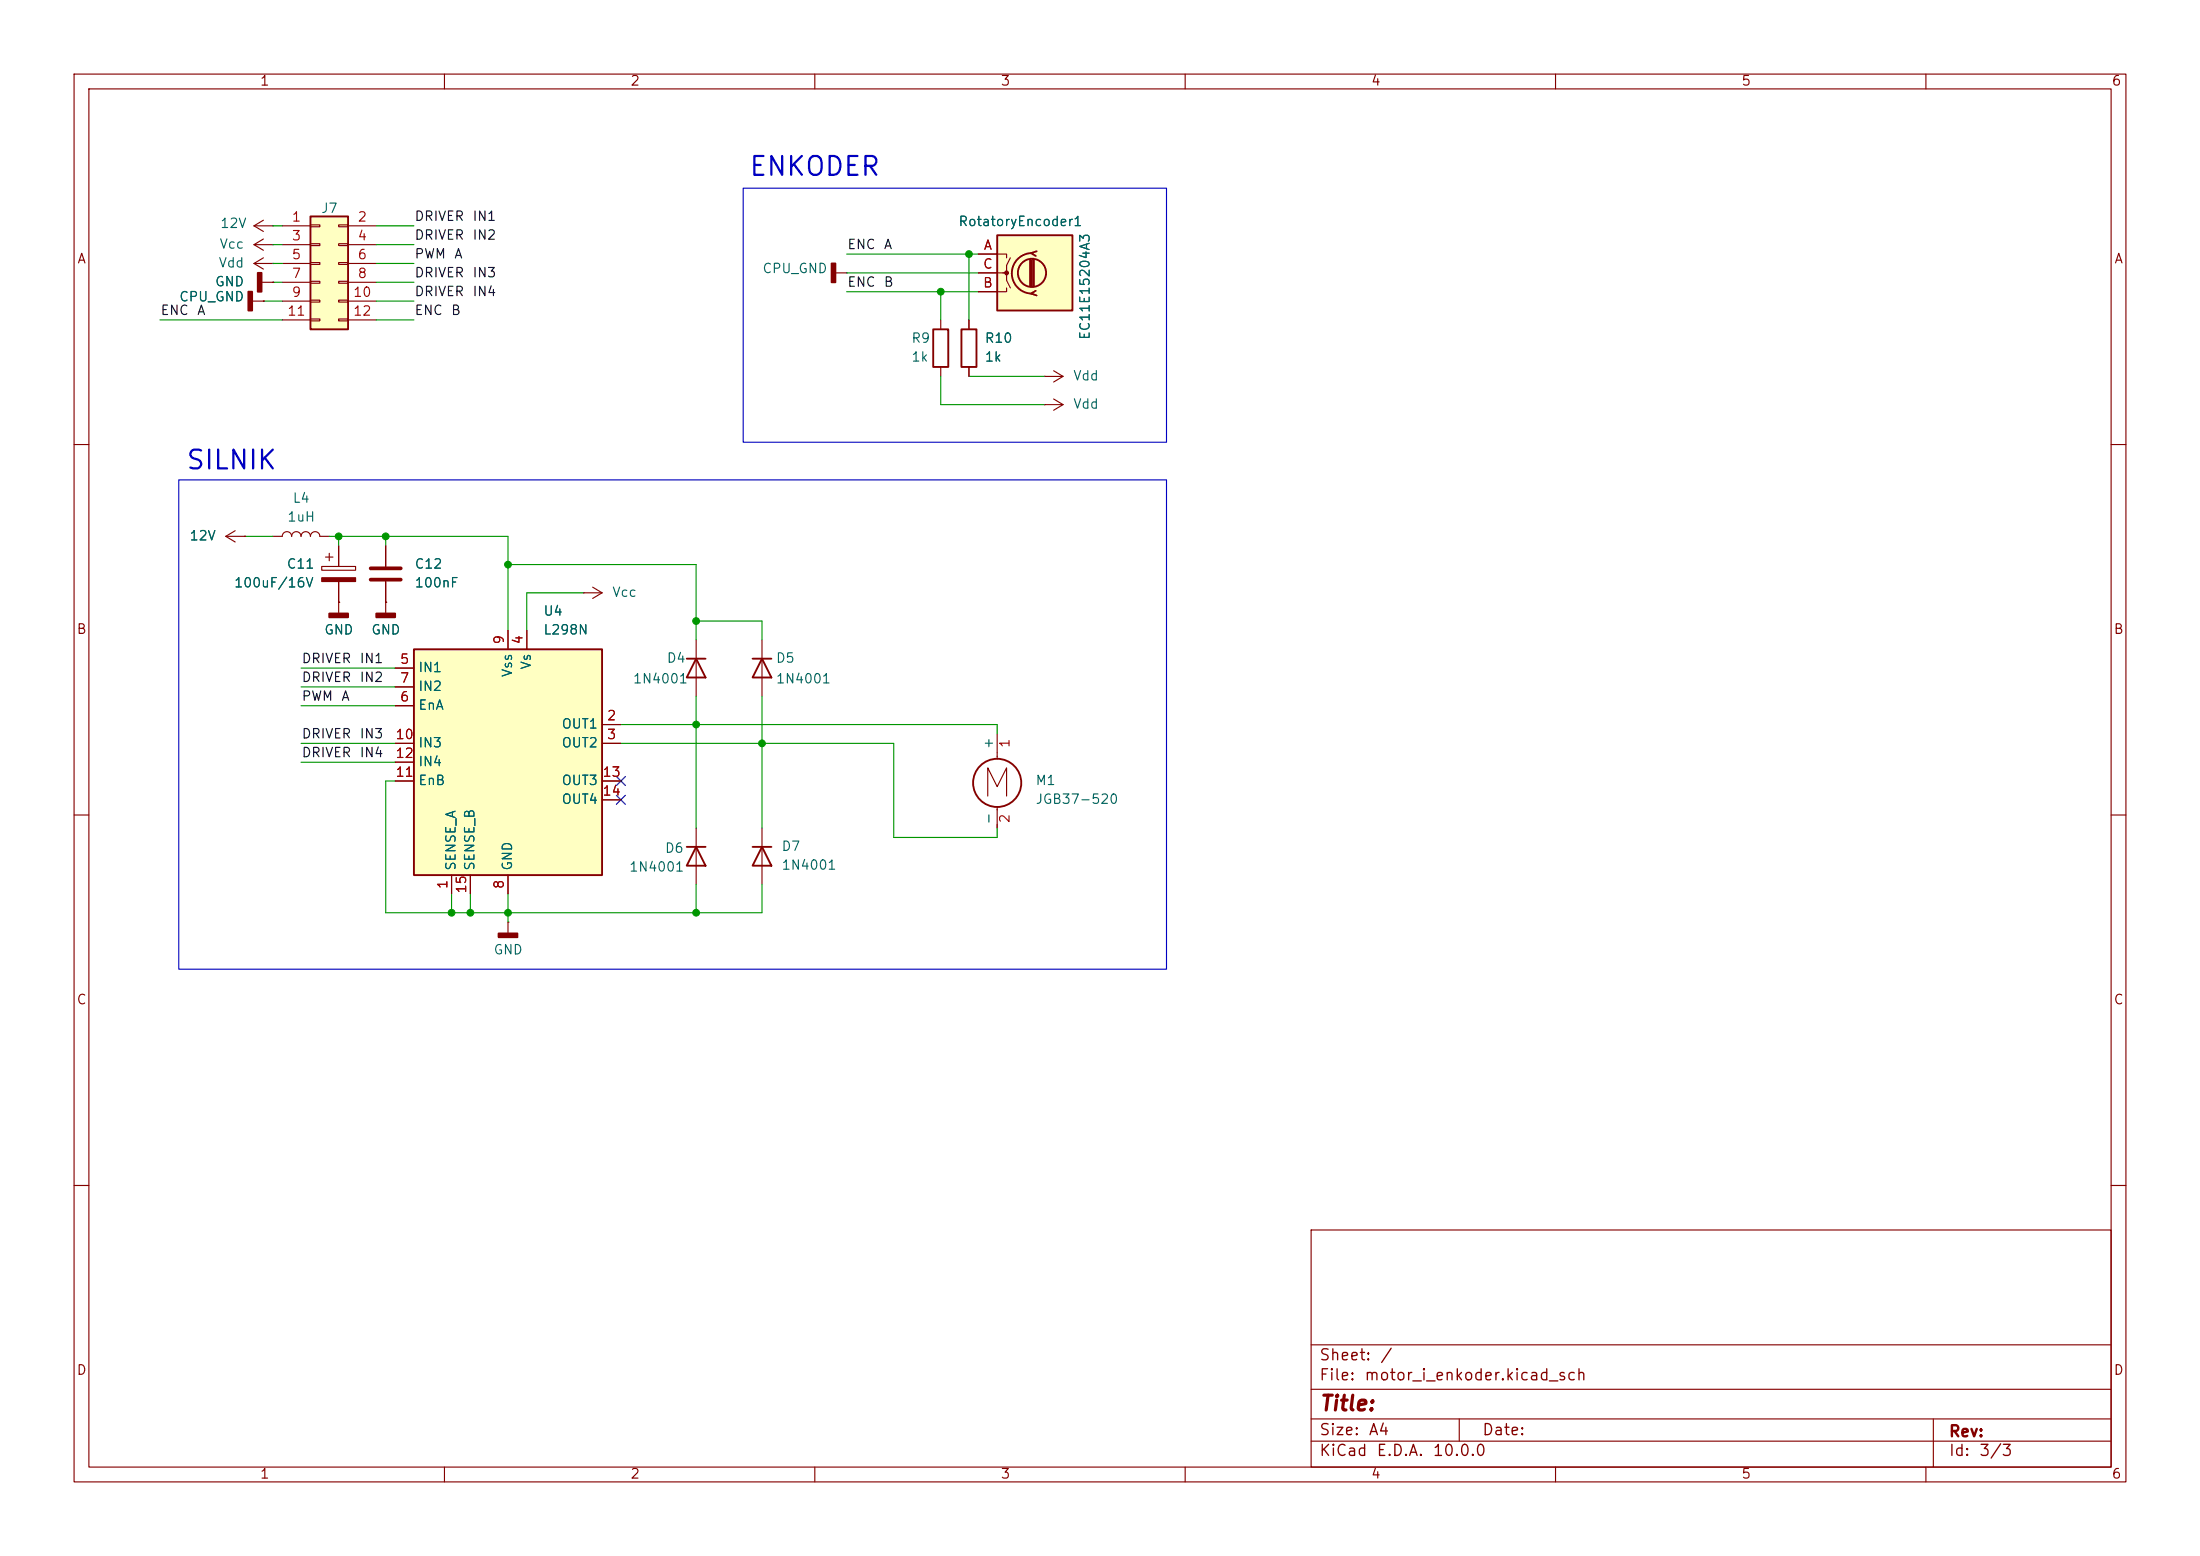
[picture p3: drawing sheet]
<svg xmlns="http://www.w3.org/2000/svg" width="297mm" height="210mm" viewBox="0 0 297 210" stroke-linecap="round" stroke-linejoin="round" font-family="sans-serif">
<g fill="none" stroke="#840000" stroke-width=".15">
<path d="M10 10h277v190h-277zM12 12h273v186h-273zM60 10v2M110 10v2M160 10v2M210 10v2M260 10v2M112.8 36.8h1.5M114.3 36.8h.1M10 60h2M30.5 72.4l1.2 .8M30.5 72.4h2.5"/>
<path d="M31.7 71.6l-1.2 .8M33 72.4h.1M36.8 72.4h1.3a.64 .64 0 0 1 .6-.6 .64 .64 0 0 1 .7 .6 .64 .64 0 0 1 .6-.6 .64 .64 0 0 1 .6 .6 .64 .64 0 0 1 .7-.6 .64 .64 0 0 1 .6 .6 .64 .64 0 0 1 .6-.6 .64 .64 0 0 1 .7 .6h1.2M43.4 76.5h4.6v.5h-4.6zM43.9 75.2h1.1M44.4 74.7v1M45.7 73.7v2.8M45.7 78.5v2.8M52.1 73.7v2.8M52.1 78.5v2.8M285 60h2M10 110h2"/>
<path d="M285 110h2M10 160h2M177 166h108v32h-108zM285 160h2M60 198v2M110 198v2M160 198v2M177 194.5h108M177 191.5h108M177 187.5h108M177 181.5h108M197 191.5v3"/>
<path d="M210 198v2M260 198v2M261 191.5v6.5"/>
</g>
<path d="M112.3 35.6h.5v2.5h-.5z" fill="#840000" stroke="#840000" stroke-width=".25"/>
<path d="M43.4 78h4.6v.5h-4.6z" fill="#840000" stroke="#840000" stroke-width=".15"/>
<path d="M50 76.7h4.1M50 78.2h4.1" fill="none" stroke="#840000" stroke-width=".51"/>
<path d="M41.9 29.2h5.1v15.3h-5.1z" fill="#ffffc2"/>
<path d="M41.9 29.2h5.1v15.3h-5.1z" fill="none" stroke="#840000" stroke-width=".25"/>
<g fill="none" stroke="#840000" stroke-width=".15">
<path d="M38.1 30.5h3.8M38.1 33h3.8M38.1 35.6h3.8M38.1 38.1h3.8M41.9 30.4h1.3v.2h-1.3zM41.9 32.9h1.3v.2h-1.3zM41.9 35.4h1.3v.3h-1.3zM41.9 38h1.3v.2h-1.3zM45.7 30.4h1.3v.2h-1.3zM45.7 32.9h1.3v.2h-1.3zM45.7 35.4h1.3v.3h-1.3zM45.7 38h1.3v.2h-1.3z"/>
<path d="M47 30.5h3.8M47 33h3.8M47 35.6h3.8M47 38.1h3.8M38.1 40.6h3.8M38.1 43.2h3.8M41.9 40.5h1.3v.3h-1.3zM41.9 43.1h1.3v.2h-1.3zM45.7 40.5h1.3v.3h-1.3zM45.7 43.1h1.3v.2h-1.3zM47 40.6h3.8M47 43.2h3.8"/>
<path d="M45.7 81.3h.1M45.7 81.3v1.5M52.1 81.3h.1M52.1 81.3v1.5M68.6 124.5h.1M68.6 124.5v1.5"/>
</g>
<g fill="#840000" stroke="#840000" stroke-width=".25">
<path d="M67.3 126h2.5v.5h-2.5z"/>
<path d="M44.4 82.8h2.6v.5h-2.6z"/>
<path d="M50.8 82.8h2.5v.5h-2.5z"/>
</g>
<path d="M55.9 87.6h25.4v30.5h-25.4z" fill="#ffffc2"/>
<g fill="none" stroke="#840000" stroke-width=".25">
<path d="M126 44.5h2v5h-2zM129.8 44.5h2v5h-2zM55.9 87.6h25.4v30.5h-25.4z"/>
<circle cx="134.6" cy="105.7" r="3.3"/>
</g>
<g fill="none" stroke="#840000" stroke-width=".15">
<path d="M34.3 35.6l1.3 .7M34.3 35.6h2.5M35.6 34.8l-1.3 .8M36.8 35.6h.1M127 43.2v1.3M127 49.5v1.3M130.8 43.2v1.3M130.8 49.5v1.3M141 54.6h.1M141 54.6h2.5M142.2 53.8l1.3 .8M143.5 54.6l-1.3 .8"/>
<path d="M53.3 90.2h2.6M53.3 95.3h2.6M53.3 92.7h2.6M68.6 85.1v2.5M71.1 85.1v2.5M81.3 97.8h2.5M134.6 99.1v3.3M53.3 100.3h2.6M53.3 105.4h2.6M53.3 102.9h2.6M61 118.1v2.6M63.5 118.1v2.6"/>
<path d="M68.6 118.1v2.6M81.3 100.3h2.5M81.3 105.4h2.5M81.3 108h2.5M133.3 107.4v-3.8l1.3 2.6 1.3-2.6v3.8M134.6 108.9v2.9"/>
</g>
<path d="M134.6 31.8h10.2v10.1h-10.2z" fill="#ffffc2"/>
<g fill="none" stroke="#840000" stroke-width=".25">
<path d="M134.6 31.8h10.2v10.1h-10.2zM139.1 35.1v3.5M139.3 34.2a2.73 2.73 0 0 0-2.7 2.7 2.73 2.73 0 0 0 2.7 2.7M139.3 35.1v3.5M139.6 35.1v3.5M139.8 39.2l-.6 .4 .8 .3M140 33.9l-.8 .3 .6 .3M92.7 88.9h2.5M94 88.9l1.2 2.5h-2.5zM101.6 88.9h2.5M102.9 88.9l1.2 2.5h-2.5zM92.7 114.3h2.5"/>
<path d="M94 114.3l1.2 2.5h-2.5zM101.6 114.3h2.5M102.9 114.3l1.2 2.5h-2.5z"/>
<circle cx="139.3" cy="36.8" r="1.9"/>
</g>
<g fill="none" stroke="#840000" stroke-width=".15">
<path d="M34.3 30.5l1.3 .7M34.3 30.5h2.5M34.3 33l1.3 .8M34.3 33h2.5M35.3 38.1h1.5M35.6 29.7l-1.3 .8M35.6 32.3l-1.3 .7M36.8 38.1h.1M36.8 30.5h.1M36.8 33h.1M132.1 34.3h3.8v.5M132.1 36.8h3.8v1l.5 1.1"/>
<path d="M135.9 38.9v.5h-3.8M136.4 34.8l-.5 1v1h-.5M34 40.6h1.6M35.6 40.6h.1M130.8 43.2v1.3M130.8 49.5v1.3M141 50.8h.1M141 50.8h2.5M142.2 50l1.3 .8M143.5 50.8l-1.3 .8M33 72.4h.1M45.7 73.7v2.8"/>
<path d="M45.7 78.5v2.8M52.1 73.7v2.8M52.1 78.5v2.8M80 79.2l1.3 .8M45.7 81.3h.1M52.1 81.3h.1M53.3 90.2h2.6M53.3 95.3h2.6M53.3 92.7h2.6M68.6 85.1v2.5M71.1 85.1v2.5M78.7 80h.1"/>
<path d="M78.7 80h2.6M81.3 80l-1.3 .8M81.3 97.8h2.5M94 86.4v7.6M102.9 86.4v7.6M53.3 100.3h2.6M53.3 105.4h2.6M53.3 102.9h2.6M61 118.1v2.6M63.5 118.1v2.6M68.6 118.1v2.6M81.3 100.3h2.5"/>
<path d="M81.3 105.4h2.5M81.3 108h2.5M94 111.8v7.6M102.9 111.8v7.6"/>
</g>
<circle cx="135.9" cy="36.8" r=".25" fill="#840000" stroke="#840000" stroke-width=".15"/>
<g fill="#840000" stroke="#840000" stroke-width=".25">
<path d="M34.8 36.8h.5v2.6h-.5z"/>
<path d="M33.5 39.4h.5v2.5h-.5z"/>
</g>
<g fill="none" stroke="#009600" stroke-width=".15">
<path d="M36.8 38.1h1.3M36.8 33h1.3M36.8 35.6h1.3M36.8 30.5h1.3M50.8 38.1h5.1M50.8 33h5.1M50.8 35.6h5.1M50.8 30.5h5.1M114.3 39.4h17.8M114.3 34.3h17.8M114.3 36.8h17.8M127 39.4v3.8"/>
<path d="M130.8 34.3v8.9M21.6 43.2h16.5M35.6 40.6h2.5M50.8 40.6h5.1M50.8 43.2h5.1M127 50.8v3.8h14M130.8 50.8h10.2M33 72.4h3.8M44.4 72.4h24.2v12.7M45.7 72.4v1.3M52.1 72.4v1.3M68.6 76.2h25.4v10.2"/>
<path d="M40.6 95.3h12.7M40.6 92.7h12.7M40.6 90.2h12.7M78.7 80h-7.6v5.1M83.8 97.8h50.8v1.3M94 94v17.8M94 83.8h8.9v2.6M102.9 94v17.8M40.6 100.3h12.7M40.6 102.9h12.7M53.3 105.4h-1.2v17.8h50.8v-3.8M83.8 100.3h36.8v12.7h14v-1.2"/>
<path d="M94 119.4v3.8M61 120.7v2.5M63.5 120.7v2.5M68.6 120.7v3.8"/>
</g>
<path d="M83.2 107.3l1.2 1.3M83.2 104.8l1.2 1.2M84.4 107.3l-1.2 1.3M84.4 104.8l-1.2 1.2" fill="none" stroke="#000084" stroke-width=".15"/>
<path d="M100.3 25.4h57.2v34.3h-57.2zM24.1 64.8h133.4v66h-133.4z" fill="none" stroke="#0000c2" stroke-width=".15"/>
<g fill="#009600" stroke="#009600" stroke-width=".14">
<circle cx="45.7" cy="72.4" r=".46"/>
<circle cx="52.1" cy="72.4" r=".46"/>
<circle cx="61" cy="123.2" r=".46"/>
<circle cx="68.6" cy="76.2" r=".46"/>
<circle cx="130.8" cy="34.3" r=".46"/>
<circle cx="127" cy="39.4" r=".46"/>
<circle cx="68.6" cy="123.2" r=".46"/>
<circle cx="63.5" cy="123.2" r=".46"/>
<circle cx="94" cy="83.8" r=".46"/>
<circle cx="94" cy="123.2" r=".46"/>
<circle cx="94" cy="97.8" r=".46"/>
<circle cx="102.9" cy="100.3" r=".46"/>
</g>
<g font-size="2.5" fill="#0000c2">
<text x="101" y="24.4">ENKODER</text>
<text x="25" y="64">SILNIK</text>
</g>
<text font-size="2" fill="#840000" x="178" y="190.9">Title:</text>
<g font-size="1.5" fill="#840000">
<text x="178" y="184">Sheet:</text>
<text x="186.2" y="184">/</text>
<text x="178" y="186.7">File:</text>
<text x="184.1" y="186.7">motor_i_enkoder.kicad_sch</text>
<text x="178" y="196.9">KiCad</text>
<text x="178" y="194.1">Size:</text>
<text x="184.7" y="194.1">A4</text>
<text x="185.7" y="196.9">E.D.A.</text>
<text x="193.3" y="196.9">10.0.0</text>
<text x="200" y="194.1">Date:</text>
<text x="263" y="194.3">Rev:</text>
<text x="263" y="196.9">Id:</text>
<text x="267.1" y="196.9">3/3</text>
</g>
<g font-size="1.3" fill="#840000">
<text x="35" y="11.9">1</text>
<text x="85" y="11.9">2</text>
<text x="135" y="11.9">3</text>
<text x="185" y="11.9">4</text>
<text x="235" y="11.9">5</text>
<text x="285" y="11.9">6</text>
<text x="10.3" y="35.9">A</text>
<text x="285.3" y="35.9">A</text>
<text x="10.3" y="85.9">B</text>
<text x="285.3" y="85.9">B</text>
<text x="10.3" y="135.9">C</text>
<text x="285.3" y="135.9">C</text>
<text x="10.3" y="185.9">D</text>
<text x="285.3" y="185.9">D</text>
<text x="35" y="199.9">1</text>
<text x="85" y="199.9">2</text>
<text x="135" y="199.9">3</text>
<text x="185" y="199.9">4</text>
<text x="235" y="199.9">5</text>
<text x="285" y="199.9">6</text>
</g>
<g font-size="1.3" fill="#006464">
<text x="43.3" y="29.1">J7</text>
<text x="29.5" y="33.9">Vcc</text>
<text x="29.6" y="31.1">12V</text>
<text x="129.3" y="30.8">RotatoryEncoder1</text>
<text x="24.1" y="41">CPU_GND</text>
<text x="28.9" y="39">GND</text>
<text x="29.4" y="36.4">Vdd</text>
<text x="102.8" y="37.2">CPU_GND</text>
<text x="122.9" y="46.6">R9</text>
<text x="132.9" y="46.6">R10</text>
<text x="147.4" y="46" transform="rotate(-90 147.4 46)">EC11E15204A3</text>
<text x="122.9" y="49.1">1k</text>
<text x="132.9" y="49.1">1k</text>
<text x="144.8" y="51.7">Vdd</text>
<text x="144.8" y="55.5">Vdd</text>
<text x="38.7" y="70.7">1uH</text>
<text x="39.4" y="68.2">L4</text>
<text x="25.5" y="73.3">12V</text>
<text x="38.6" y="77.1">C11</text>
<text x="55.9" y="77.1">C12</text>
<text x="31.5" y="79.6">100uF/16V</text>
<text x="55.9" y="79.6">100nF</text>
<text x="73.3" y="83.4">U4</text>
<text x="82.6" y="80.9">Vcc</text>
<text x="43.7" y="86">GND</text>
<text x="50" y="86">GND</text>
<text x="73.3" y="86">L298N</text>
<text x="89.9" y="89.8">D4</text>
<text x="104.7" y="89.8">D5</text>
<text x="56.4" y="91">IN1</text>
<text x="56.4" y="93.6">IN2</text>
<text x="69.4" y="91.5" transform="rotate(-90 69.4 91.5)">Vss</text>
<text x="72" y="90.5" transform="rotate(-90 72 90.5)">Vs</text>
<text x="85.4" y="92.6">1N4001</text>
<text x="104.7" y="92.6">1N4001</text>
<text x="56.4" y="96.1">EnA</text>
<text x="56.4" y="101.2">IN3</text>
<text x="75.7" y="98.7">OUT1</text>
<text x="75.7" y="101.2">OUT2</text>
<text x="134.4" y="101.2" transform="rotate(-90 134.4 101.2)">+</text>
<text x="56.4" y="106.3">EnB</text>
<text x="56.4" y="103.7">IN4</text>
<text x="75.7" y="106.3">OUT3</text>
<text x="139.7" y="106.3">M1</text>
<text x="75.7" y="108.8">OUT4</text>
<text x="134.4" y="111.4" transform="rotate(-90 134.4 111.4)">-</text>
<text x="139.7" y="108.8">JGB37-520</text>
<text x="61.8" y="117.6" transform="rotate(-90 61.8 117.6)">SENSE_A</text>
<text x="64.4" y="117.6" transform="rotate(-90 64.4 117.6)">SENSE_B</text>
<text x="69.4" y="117.6" transform="rotate(-90 69.4 117.6)">GND</text>
<text x="84.8" y="118">1N4001</text>
<text x="89.7" y="115.4">D6</text>
<text x="105.4" y="115.2">D7</text>
<text x="105.4" y="117.7">1N4001</text>
<text x="66.5" y="129.1">GND</text>
</g>
<g font-size="1.3" fill="#a90000">
<text x="39.3" y="30.2">1</text>
<text x="39.3" y="32.8">3</text>
<text x="39.3" y="35.3">5</text>
<text x="48.2" y="30.2">2</text>
<text x="48.2" y="32.8">4</text>
<text x="48.2" y="35.3">6</text>
<text x="132.7" y="34">A</text>
<text x="39.3" y="37.8">7</text>
<text x="39.3" y="40.4">9</text>
<text x="47.6" y="40.4">10</text>
<text x="48.2" y="37.8">8</text>
<text x="132.6" y="39.1">B</text>
<text x="132.6" y="36.6">C</text>
<text x="38.7" y="42.9">11</text>
<text x="47.6" y="42.9">12</text>
<text x="53.9" y="89.9">5</text>
<text x="68.3" y="87.1" transform="rotate(-90 68.3 87.1)">9</text>
<text x="70.9" y="87.1" transform="rotate(-90 70.9 87.1)">4</text>
<text x="53.9" y="95">6</text>
<text x="53.9" y="92.5">7</text>
<text x="53.3" y="100.1">10</text>
<text x="81.8" y="97.5">2</text>
<text x="81.8" y="100.1">3</text>
<text x="136.6" y="101" transform="rotate(-90 136.6 101)">1</text>
<text x="53.3" y="105.2">11</text>
<text x="53.3" y="102.6">12</text>
<text x="81.2" y="105.2">13</text>
<text x="81.2" y="107.7">14</text>
<text x="136.6" y="111.2" transform="rotate(-90 136.6 111.2)">2</text>
<text x="60.7" y="120.1" transform="rotate(-90 60.7 120.1)">1</text>
<text x="63.2" y="120.7" transform="rotate(-90 63.2 120.7)">15</text>
<text x="68.3" y="120.1" transform="rotate(-90 68.3 120.1)">8</text>
</g>
<g font-size="1.3" fill="#0f0f0f">
<text x="55.9" y="30.1">DRIVER</text>
<text x="55.9" y="35.2">PWM</text>
<text x="55.9" y="32.7">DRIVER</text>
<text x="61.2" y="35.2">A</text>
<text x="63.7" y="30.1">IN1</text>
<text x="63.7" y="32.7">IN2</text>
<text x="114.3" y="33.9">ENC</text>
<text x="119.2" y="33.9">A</text>
<text x="55.9" y="37.8">DRIVER</text>
<text x="55.9" y="40.3">DRIVER</text>
<text x="63.7" y="37.8">IN3</text>
<text x="63.7" y="40.3">IN4</text>
<text x="114.3" y="39">ENC</text>
<text x="119.2" y="39">B</text>
<text x="21.6" y="42.8">ENC</text>
<text x="26.5" y="42.8">A</text>
<text x="55.9" y="42.8">ENC</text>
<text x="60.8" y="42.8">B</text>
<text x="40.6" y="89.8">DRIVER</text>
<text x="48.5" y="89.8">IN1</text>
<text x="40.6" y="94.9">PWM</text>
<text x="40.6" y="92.4">DRIVER</text>
<text x="46" y="94.9">A</text>
<text x="48.5" y="92.4">IN2</text>
<text x="40.6" y="100">DRIVER</text>
<text x="48.5" y="100">IN3</text>
<text x="40.6" y="102.5">DRIVER</text>
<text x="48.5" y="102.5">IN4</text>
</g>
</svg>
